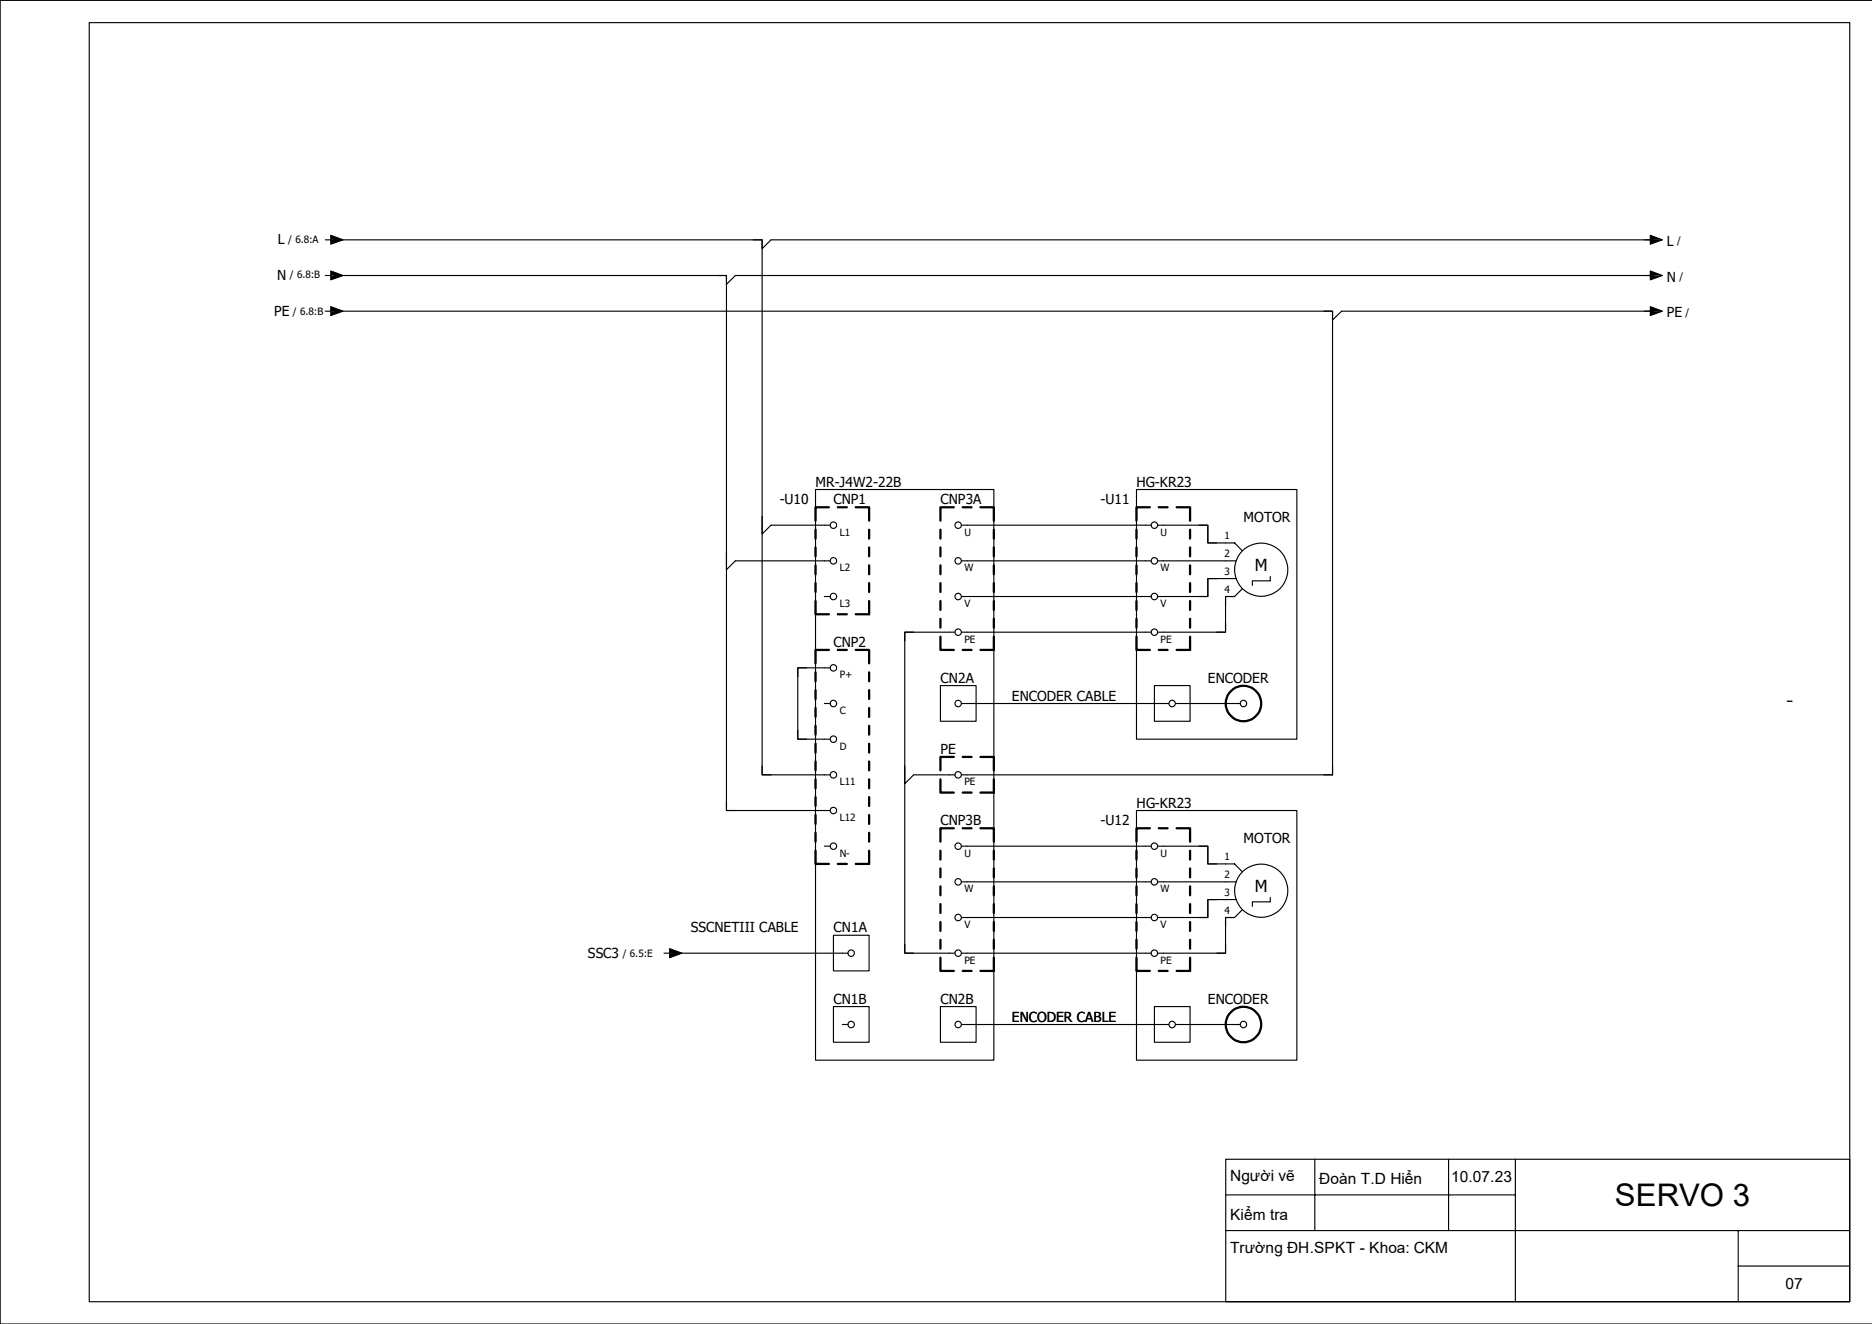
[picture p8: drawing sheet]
<svg xmlns="http://www.w3.org/2000/svg" width="420mm" height="297mm" viewBox="0 0 420 297" stroke-linecap="round" stroke-linejoin="round" font-family="sans-serif">
<path d="M401 157.3h1" fill="none" stroke="#000" stroke-width=".3"/>
<g fill="none" stroke="#000" stroke-width=".25">
<path d="M20 5.1h395v286.9h-395zM419.9 .1h-419.9v296.9h419.9M73 53.8h1.2M74.2 52.8l2.8 1-2.8 1zM75 53.8h96v120h15.2M370.2 52.8l2.8 1-2.8 1zM371 53.8h-198l-2 2v-2h-2M73 61.8h1.2M73 69.8h1.2M74.2 60.8l2.8 1-2.8 1zM74.2 68.8l2.8 1-2.8 1zM75 69.8h224v104h-83.3"/>
<path d="M75 61.8h88v120h23.2M297 69.8h2v2l2-2h70M370.2 60.8l2.8 1-2.8 1zM370.2 68.8l2.8 1-2.8 1zM371 61.8h-206l-2 2v-2h-2M171 115.8v4l2-2h13.2M183 109.8h40v128h-40zM215.7 117.8h42.5M255 109.8h36v56h-36zM259.7 117.8h11.3v4h6l1.7 1.8M269 117.8h2v4h2M163 123.8v4l2-2h21.2"/>
<path d="M185 133.8h1.2M215.7 125.8h42.5M215.7 133.8h42.5M259.7 125.8h17.6M273 129.8h-2v4h-2M275 139.8v2h-2M277 133.8h-2v8h-15.3M277 133.8h-2v2M277.3 129.8h-6.3v4h-11.3M278.7 132.1l-1.7 1.7M285 129.3v1h-4v1M181 149.8h-2v2"/>
<path d="M185 157.8h1.2M186.2 149.8h-7.2v16h7.2M205 141.8h-2v2M211 153.8h8v8h-8zM214.2 141.8h-11.2v72h11.2M215.7 141.8h42.5M215.7 157.8h46.5M259 153.8h8v8h-8zM263.7 157.8h14.5M163 179.8v2h2M171 171.8v2h2M179 163.8v2h2"/>
<path d="M203 171.8v4l2-2h9.2M299 171.8v2h-2M185 189.8h1.2M215.7 189.8h42.5M215.7 197.8h42.5M255 181.8h36v56h-36zM259.7 189.8h11.3v4h6l1.7 1.8M269 189.8h2v4h2M277.3 197.8h-17.6M149 213.8h1.2M150.2 212.8l2.8 1-2.8 1zM151 213.8h39.2"/>
<path d="M187 209.8h8v8h-8zM203 211.8v2h2M215.7 205.8h42.5M215.7 213.8h42.5M273 201.8h-2v4h-2M275 211.8v2h-2M277 205.8h-2v8h-15.3M277 205.8h-2v2M277.3 201.8h-6.3v4h-11.3M278.7 204.1l-1.7 1.7M285 201.3v1h-4v1M187 225.8h8v8h-8z"/>
<path d="M189 229.8h1.2M211 225.8h8v8h-8zM215.7 229.8h46.5M259 225.8h8v8h-8zM263.7 229.8h14.5M275 260.1h140v31.9h-140zM275 276.1h140M275 268.1h65M295 260.1v16M325 260.1v16M340 260.1v31.9M390 276.1v15.9"/>
<path d="M390 284h25"/>
<circle cx="187" cy="117.8" r=".73"/>
<circle cx="215" cy="117.8" r=".73"/>
<circle cx="259" cy="117.8" r=".73"/>
<circle cx="187" cy="133.8" r=".73"/>
<circle cx="187" cy="125.8" r=".73"/>
<circle cx="215" cy="125.8" r=".73"/>
<circle cx="215" cy="133.8" r=".73"/>
<circle cx="259" cy="133.8" r=".73"/>
<circle cx="259" cy="125.8" r=".73"/>
<circle cx="283" cy="127.8" r="6"/>
<circle cx="187" cy="149.8" r=".73"/>
<circle cx="187" cy="157.8" r=".73"/>
<circle cx="215" cy="157.8" r=".73"/>
<circle cx="215" cy="141.8" r=".73"/>
<circle cx="259" cy="141.8" r=".73"/>
<circle cx="263" cy="157.8" r=".73"/>
<circle cx="279" cy="157.8" r=".73"/>
<circle cx="187" cy="173.8" r=".73"/>
<circle cx="187" cy="165.8" r=".73"/>
<circle cx="215" cy="173.8" r=".73"/>
<circle cx="187" cy="181.8" r=".73"/>
<circle cx="187" cy="189.8" r=".73"/>
<circle cx="215" cy="189.8" r=".73"/>
<circle cx="215" cy="197.8" r=".73"/>
<circle cx="259" cy="197.8" r=".73"/>
<circle cx="259" cy="189.8" r=".73"/>
<circle cx="283" cy="199.8" r="6"/>
<circle cx="191" cy="213.8" r=".73"/>
<circle cx="215" cy="205.8" r=".73"/>
<circle cx="215" cy="213.8" r=".73"/>
<circle cx="259" cy="205.8" r=".73"/>
<circle cx="259" cy="213.8" r=".73"/>
<circle cx="191" cy="229.8" r=".73"/>
<circle cx="215" cy="229.8" r=".73"/>
<circle cx="263" cy="229.8" r=".73"/>
<circle cx="279" cy="229.8" r=".73"/>
</g>
<g fill="none" stroke="#000" stroke-width=".51">
<path d="M183 118.8v2M186 113.8h-3v3M188 113.8h2M192 113.8h3v3M195 118.8v2M211 118.8v2M214 113.8h-3v3M216 113.8h2M220 113.8h3v3M223 118.8v2M255 118.8v2M258 113.8h-3v3"/>
<path d="M260 113.8h2M264 113.8h3v3M267 118.8v2M183 134.8v3h3M183 122.8v2M183 126.8v2M183 130.8v2M188 137.8h2M195 122.8v2M195 126.8v2M195 130.8v2M195 134.8v3h-3"/>
<path d="M211 122.8v2M211 126.8v2M211 130.8v2M211 134.8v2M211 138.8v2M223 122.8v2M223 126.8v2M223 130.8v2M223 134.8v2M223 138.8v2M255 122.8v2M255 126.8v2"/>
<path d="M255 130.8v2M255 134.8v2M255 138.8v2M267 122.8v2M267 126.8v2M267 130.8v2M267 134.8v2M267 138.8v2M183 150.8v2M183 154.8v2M183 158.8v2M186 145.8h-3v3"/>
<path d="M188 145.8h2M192 145.8h3v3M195 150.8v2M195 154.8v2M195 158.8v2M211 142.8v3h3M216 145.8h2M223 142.8v3h-3M255 142.8v3h3M260 145.8h2M267 142.8v3h-3M183 162.8v2"/>
<path d="M183 166.8v2M183 170.8v2M183 174.8v2M183 178.8v2M195 162.8v2M195 166.8v2M195 170.8v2M195 174.8v2M195 178.8v2M211 174.8v3h3M214 169.8h-3v3M216 169.8h2"/>
<path d="M216 177.8h2M220 169.8h3v3M223 174.8v3h-3M183 190.8v3h3M183 182.8v2M183 186.8v2M188 193.8h2M195 182.8v2M195 186.8v2M195 190.8v3h-3M211 190.8v2M211 194.8v2"/>
<path d="M211 198.8v2M214 185.8h-3v3M216 185.8h2M220 185.8h3v3M223 190.8v2M223 194.8v2M223 198.8v2M255 190.8v2M255 194.8v2M255 198.8v2M258 185.8h-3v3M260 185.8h2"/>
<path d="M264 185.8h3v3M267 190.8v2M267 194.8v2M267 198.8v2M211 214.8v3h3M211 202.8v2M211 206.8v2M211 210.8v2M216 217.8h2M223 202.8v2M223 206.8v2M223 210.8v2"/>
<path d="M223 214.8v3h-3M255 214.8v3h3M255 202.8v2M255 206.8v2M255 210.8v2M260 217.8h2M267 202.8v2M267 206.8v2M267 210.8v2M267 214.8v3h-3"/>
<circle cx="279" cy="157.8" r="4"/>
<circle cx="279" cy="229.8" r="4"/>
</g>
<g fill="#000">
<path d="M74.2 52.8l2.8 1h-2.8zM74.2 53.8h2.8l-2.8 1zM370.2 52.8l2.8 1h-2.8zM370.2 53.8h2.8l-2.8 1zM74.2 60.8l2.8 1h-2.8zM74.2 61.8h2.8l-2.8 1zM74.2 68.8l2.8 1h-2.8zM74.2 69.8h2.8l-2.8 1zM370.2 60.8l2.8 1h-2.8zM370.2 61.8h2.8l-2.8 1zM370.2 68.8l2.8 1h-2.8zM370.2 69.8h2.8l-2.8 1z"/>
<path d="M150.2 212.8l2.8 1h-2.8zM150.2 213.8h2.8l-2.8 1z"/>
</g>
<text font-size="7" x="362.3" y="270.6">SERVO 3</text>
<g font-size="3.7">
<text x="281.6" y="128.2">M</text>
<text x="281.6" y="200.2">M</text>
</g>
<g font-size="3.5">
<text x="276" y="264.9">Người vẽ</text>
<text x="296" y="265.6">Đoàn T.D Hiển</text>
<text x="325.6" y="265.3">10.07.23</text>
<text x="276" y="273.6">Kiểm tra</text>
<text x="276" y="281.1">Trường ĐH.SPKT - Khoa: CKM</text>
<text x="400.6" y="289.3">07</text>
</g>
<g font-size="3.1">
<text x="62.4" y="54.8">L</text>
<text x="374" y="55.2">L</text>
<text x="62.2" y="62.8">N</text>
<text x="374" y="63.2">N</text>
<text x="61.5" y="71">PE</text>
<text x="374" y="71.2">PE</text>
<text x="174.9" y="113">-U10</text>
<text x="183" y="109.2">MR-J4W2-22B</text>
<text x="187" y="113.2">CNP1</text>
<text x="211" y="113.2">CNP3A</text>
<text x="246.9" y="113">-U11</text>
<text x="255" y="109.2">HG-KR23</text>
<text x="279" y="117.2">MOTOR</text>
<text x="187" y="145.2">CNP2</text>
<text x="211" y="153.2">CN2A</text>
<text x="271" y="153.2">ENCODER</text>
<text x="227" y="157.2">ENCODER CABLE</text>
<text x="211" y="169.2">PE</text>
<text x="211" y="185.2">CNP3B</text>
<text x="246.9" y="185">-U12</text>
<text x="255" y="181.2">HG-KR23</text>
<text x="279" y="189.2">MOTOR</text>
<text x="155" y="209.2">SSCNETIII CABLE</text>
<text x="187" y="209.2">CN1A</text>
<text x="131.9" y="215">SSC3</text>
<text x="187" y="225.2">CN1B</text>
<text x="211" y="225.2">CN2B</text>
<text x="271" y="225.2">ENCODER</text>
<text x="227" y="229.2">ENCODER CABLE</text>
</g>
<g font-size="2.2">
<text x="64.6" y="54.4">/ 6.8:A</text>
<text x="376.3" y="54.8">/</text>
<text x="65" y="62.4">/ 6.8:B</text>
<text x="376.8" y="62.8">/</text>
<text x="65.7" y="70.6">/ 6.8:B</text>
<text x="378.2" y="70.8">/</text>
<text x="188.4" y="120.1">L1</text>
<text x="216.4" y="120.1">U</text>
<text x="260.4" y="120.1">U</text>
<text x="274.7" y="120.9">1</text>
<text x="274.7" y="125">2</text>
<text x="188.4" y="128.1">L2</text>
<text x="216.4" y="128.1">W</text>
<text x="260.4" y="128.1">W</text>
<text x="274.7" y="128.9">3</text>
<text x="188.4" y="136.1">L3</text>
<text x="216.4" y="136.1">V</text>
<text x="260.4" y="136.1">V</text>
<text x="274.7" y="133">4</text>
<text x="216.4" y="144.1">PE</text>
<text x="260.4" y="144.1">PE</text>
<text x="188.4" y="152.1">P+</text>
<text x="188.4" y="160.1">C</text>
<text x="188.4" y="168.1">D</text>
<text x="188.4" y="176.1">L11</text>
<text x="216.4" y="176.1">PE</text>
<text x="188.4" y="184.1">L12</text>
<text x="188.4" y="192.2">N-</text>
<text x="216.4" y="192.2">U</text>
<text x="260.4" y="192.2">U</text>
<text x="274.7" y="193">1</text>
<text x="274.7" y="197">2</text>
<text x="216.4" y="200.2">W</text>
<text x="260.4" y="200.2">W</text>
<text x="274.7" y="201">3</text>
<text x="216.4" y="208.2">V</text>
<text x="260.4" y="208.2">V</text>
<text x="274.7" y="205">4</text>
<text x="139.7" y="214.6">/ 6.5:E</text>
<text x="216.4" y="216.2">PE</text>
<text x="260.4" y="216.2">PE</text>
</g>
</svg>
